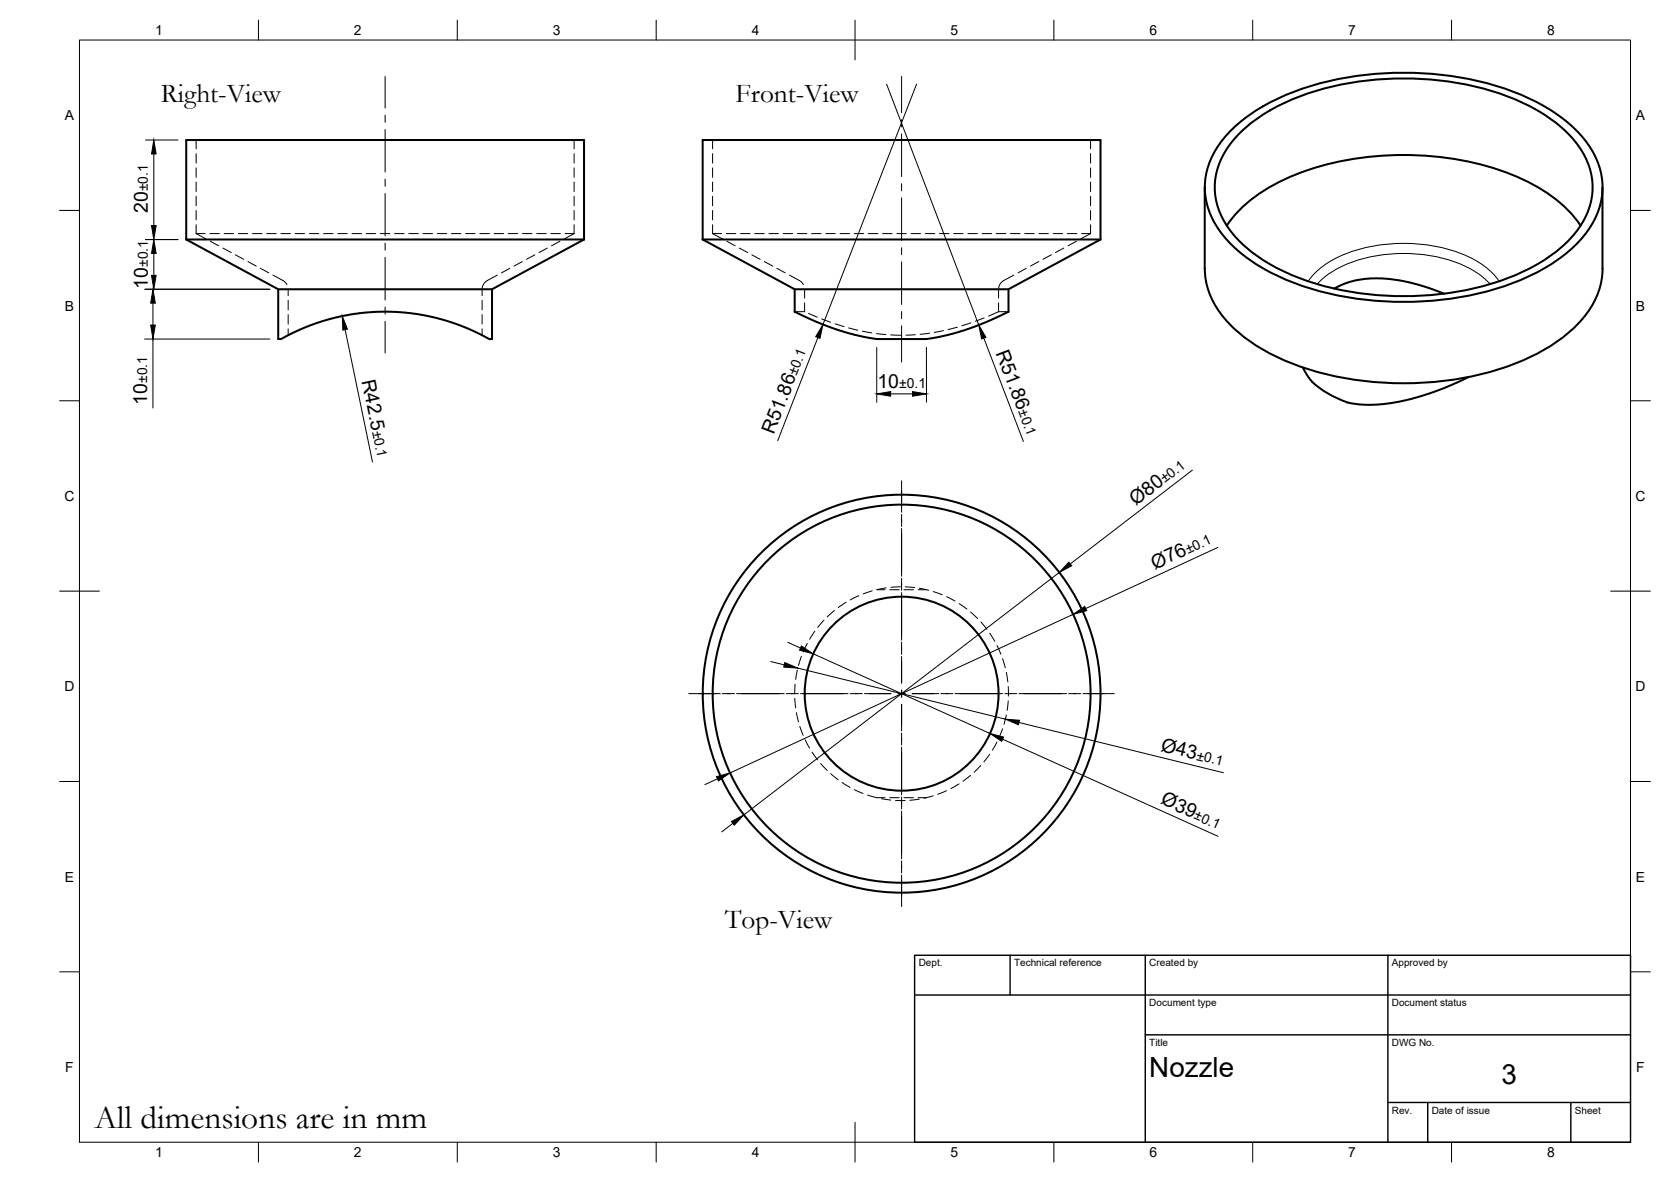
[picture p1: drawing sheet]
<svg xmlns="http://www.w3.org/2000/svg" width="420mm" height="297mm" viewBox="0 0 420 297" stroke-linecap="round" stroke-linejoin="round" font-family="sans-serif">
<!-- layer: Visible -->
<g fill="none" stroke="#000" stroke-width=".51">
<path d="M309.4 32.8a51.4 51.4 0 0 1 24.7-12.4 81.7 81.7 0 0 1 49.1 3.7 38 38 0 0 1 16.1 12.1 18.1 18.1 0 0 1-1.3 23.4 43.8 43.8 0 0 1-20.4 12.5 81.8 81.8 0 0 1-54.9-2.1 38 38 0 0 1-16.1-12.1 18.1 18.1 0 0 1 1.3-23.4zM311.6 33.6a48.8 48.8 0 0 1 23.5-11.9 77.6 77.6 0 0 1 46.6 3.6 34.8 34.8 0 0 1 16.3 13.1 17.1 17.1 0 0 1-2.3 20.6 44.4 44.4 0 0 1-22.1 12.7 77.9 77.9 0 0 1-49.4-2.8 34.8 34.8 0 0 1-16.3-13.2 17.1 17.1 0 0 1 2.3-20.6zM302.9 47.1v20.4a20.5 20.5 0 0 0 6.9 14.6 51.3 51.3 0 0 0 23.7 12 81.5 81.5 0 0 0 50-3.8 37 37 0 0 0 16.7-13.3 18.3 18.3 0 0 0 2.7-9.5v-20.4M308.5 56.7a36 36 0 0 1 17.4-12.9 77.1 77.1 0 0 1 56.2 .9 35 35 0 0 1 15.3 12M46.8 60.2l23.2 12.5v12.5h.7l6.4-3.1 5.7-1.9 6.5-1.3 6.7-.6 6.7 .3 6.2 1.1 6.7 2.1 3.5 1.4 3.9 2h.7v-12.5M46.8 60.2v-25h100.1v25M46.8 60.2h100.1M70 72.7h53.7M146.9 60.2l-23.2 12.5M176.7 60.2l23.1 12.5v5.6l5.5 2.6 4.6 1.7 4.9 1.5 4.3 .9a21.1 21.1 0 0 0 6 .2h3.2a24.3 24.3 0 0 0 6.6-.3l3.7-.8 5.3-1.6 4.2-1.6 5.5-2.6v-5.6M176.7 60.2v-25h100v25M176.7 60.2h100"/>
<path d="M199.8 72.7h53.8M276.7 60.2l-23.1 12.5M335.5 72.5a24.1 24.1 0 0 1 16.8-2l5.4 1.4 5.4 1.9M327.6 92.4l.4 .7a12.8 12.8 0 0 0 5.9 5.8 20.3 20.3 0 0 0 13.5 2.7l4.4-.6 6.3-1.7 5.8-2.1 5.3-2.5"/>
<circle cx="226.7" cy="174.3" r="24.4"/>
<circle cx="226.7" cy="174.3" r="47.5"/>
<circle cx="226.7" cy="174.3" r="50"/>
</g>
<!-- layer: Hidden -->
<g fill="none" stroke="#000" stroke-width=".25">
<path d="M49.3 35.2v2.2M49.3 38.6v2.4M144.4 35.2v2.2M144.4 38.6v2.4M179.2 35.2v2.2M179.2 38.6v2.4M274.2 35.2v2.2M274.2 38.6v2.4M49.3 58.7h2.3M49.3 58.7l2.6 1.4M49.3 42.2v2.4M49.3 45.7v2.4"/>
<path d="M49.3 49.3v2.4M49.3 52.9v2.4M49.3 56.5v2.2M52.8 58.7h2.4M56.3 58.7h2.4M59.9 58.7h2.4M63.5 58.7h2.4M67.1 58.7h2.3M70.6 58.7h2.4M74.2 58.7h2.4M77.8 58.7h2.4M81.4 58.7h2.3"/>
<path d="M84.9 58.7h2.4M88.5 58.7h2.4M92.1 58.7h2.3M95.7 58.7h2.3M99.2 58.7h2.4M102.8 58.7h2.4M106.4 58.7h2.4M109.9 58.7h2.4M113.5 58.7h2.4M117.1 58.7h2.4M120.6 58.7h2.4M124.2 58.7h2.4"/>
<path d="M127.8 58.7h2.4M131.4 58.7h2.4M135 58.7h2.3M138.5 58.7h2.4M142.1 58.7h2.3M144.4 58.7l-2.6 1.4M144.4 42.2v2.4M144.4 45.7v2.4M144.4 49.3v2.4M144.4 52.9v2.4M144.4 56.5v2.2M179.2 58.7h2.2"/>
<path d="M179.2 58.7l2.5 1.4M179.2 42.2v2.4M179.2 45.7v2.4M179.2 49.3v2.4M179.2 52.9v2.4M179.2 56.5v2.2M182.6 58.7h2.4M186.2 58.7h2.4M189.8 58.7h2.4M193.4 58.7h2.3M196.9 58.7h2.4M200.5 58.7h2.4"/>
<path d="M204.1 58.7h2.3M207.6 58.7h2.4M211.2 58.7h2.4M214.8 58.7h2.4M218.4 58.7h2.3M221.9 58.7h2.4M225.5 58.7h2.4M229.1 58.7h2.4M232.6 58.7h2.4M236.2 58.7h2.4M239.8 58.7h2.4M243.4 58.7h2.3"/>
<path d="M247 58.7h2.3M250.5 58.7h2.4M254.1 58.7h2.4M257.7 58.7h2.3M261.2 58.7h2.4M264.8 58.7h2.4M268.4 58.7h2.4M271.9 58.7h2.3M274.2 58.7l-2.5 1.4M274.2 42.2v2.4M274.2 45.7v2.4M274.2 49.3v2.4"/>
<path d="M274.2 52.9v2.4M274.2 56.5v2.2M52.9 60.6l2.1 1.2M56 62.3l2.1 1.2M59.2 64l2.1 1.2M62.3 65.7l2.1 1.2M65.5 67.4l2.1 1.2M68.6 69.1l2.9 1.6 .7 .8M72.5 72.7v1.6M72.5 75.5v2.4M72.5 79.1v2.4M121.2 75.5v2.4"/>
<path d="M121.2 79.1v2.4M125.1 69.1l-2.6 1.4-.9 .9a4.3 4.3 0 0 0-.4 2.9M128.2 67.4l-2.1 1.2M131.3 65.7l-2.1 1.2M134.5 64l-2.1 1.2M137.6 62.3l-2.1 1.2M140.8 60.6l-2.1 1.2M182.8 60.6l2 1.2M185.9 62.3l2.1 1.2M189 64l2.1 1.2M192.2 65.7l2.1 1.2M195.3 67.4l2.1 1.2"/>
<path d="M198.5 69.1l2.9 1.6 .6 .8M202.3 76.1v2.2h-2.5M202.3 72.7v2.2M203.3 78.8l2.2 .9M247.5 79.9l-2.3 .8M251.1 78.3l-2.5 1.1M251.1 78.3h2.5M251.1 76.1v2.2M254.9 69.1l-2.5 1.4-1 .9-.3 .8v2.7M258.1 67.4l-2.1 1.2M261.2 65.7l-2.1 1.2M264.4 64l-2.1 1.2"/>
<path d="M267.5 62.3l-2.1 1.2M270.6 60.6l-2.1 1.2M72.5 82.6v1.7M121.2 82.6v1.7M206.6 80.1l2.3 .9M210 81.4l2.2 .7M213.4 82.4l2.3 .6M216.9 83.2l2.3 .5M220.4 83.8l2.4 .3M223.9 84.2l2.8 .1M230.2 84.1l-2.4 .1M233.7 83.7l-2.3 .3"/>
<path d="M237.2 83.1l-2.3 .4M240.7 82.2l-2.3 .6M244.1 81.1l-2.2 .8M204.9 158.6l-1.3 2M207.2 155.9l-1.6 1.8M209.8 153.4l-1.8 1.6M212.7 151.3l-1.9 1.4M215.9 149.7l-2.1 1.1M219.3 148.5l-2.3 .8M220.5 148.2h2M222.8 147.7l-2.3 .5M223.7 148.2h2.4"/>
<path d="M226.4 147.5l-2.4 .1M227.3 148.2h2.4M227.6 147.5l2.4 .2M230.9 148.2h2M231.2 147.8l2.3 .5M234.7 148.7l2.2 .8M238 150l2.1 1.1M241.2 151.7l1.9 1.4M244.1 153.8l1.7 1.6M246.6 156.3l1.6 1.9M248.9 159.1l1.2 2M199.8 175.5l.3 2.4"/>
<path d="M199.9 171.9l-.1 2.4M200.2 179.1l.6 2.3M200.5 168.4l-.4 2.3M201.5 164.9l-.7 2.3M203 161.7l-1 2.1M250.7 162.2l1 2.2M252.1 165.5l.7 2.3M253 169l.4 2.4M253 179.7l-.5 2.3M253.5 172.5l.1 2.4M253.5 176.1l-.3 2.4M201.1 182.5l.9 2.3"/>
<path d="M202.4 185.9l1.2 2.1M204.2 189l1.4 2M206.4 191.9l1.6 1.7M208.9 194.4l1.8 1.5M211.7 196.6l2.1 1.3M214.8 198.4l2.2 1M218.1 199.8l2.4 .7h2M234.6 200l-2.3 .6M238 198.7l-2.2 .9M241.2 197l-2.1 1.2M244 194.8l-1.9 1.5M246.6 192.4l-1.7 1.7"/>
<path d="M248.8 189.5l-1.4 2M250.7 186.5l-1.2 2M252.1 183.2l-.9 2.2M221.6 200.7l2.4 .4M223.7 200.5h2.4M225.2 201.2h2.4M227.3 200.5h2.4M230.9 200.5h2M231.1 200.8l-2.3 .3"/>
</g>
<!-- layer: Visible Narrow -->
<path d="M328.9 70.7a22.3 22.3 0 0 1 12.8-8 41 41 0 0 1 28.8 2.5 17.6 17.6 0 0 1 6.5 5.5M331.2 71.4a26.6 26.6 0 0 1 16.4-7.4 37.1 37.1 0 0 1 22.9 4 17.5 17.5 0 0 1 4.2 3.4" fill="none" stroke="#000" stroke-width=".25"/>
<!-- layer: BORDER -->
<g fill="none" stroke="#000" stroke-width=".25">
<path d="M20 10.1h390v276.9h-390zM65 5.1v5M115 5.1v5M165 5.1v5M215 5.1v10M265 5.1v5M315 5.1v5M365 5.1v5M15 52.9h5M410 52.9h5M15 100.7h5M410 100.7h5"/>
<path d="M15 148.6h10M405 148.6h10M15 196.4h5M410 196.4h5M15 244.2h5M410 244.2h5M65 287v5M115 287v5M165 287v5M215 282.1v9.9M265 287v5M315 287v5"/>
<path d="M365 287v5"/>
</g>
<!-- layer: TITLEBLOCK -->
<path d="M230 240.1h180v46.9h-180zM230 250h180M254 240.1v9.9M288 240.1v46.9M349 240.1v46.9M288 260.1h122M349 277.1h61M359 277.1v9.9M395 277.1v9.9" fill="none" stroke="#000" stroke-width=".36"/>
<!-- layer: Smart Centers -->
<g fill="none" stroke="#000" stroke-width=".25">
<path d="M96.8 19.2v8M226.7 19.2v9.1M96.8 28.9v1.8M96.8 32.5v10.7M226.7 30.1v1.8M226.7 33.7v10.7M96.8 45v1.8M96.8 48.6v10.7M226.7 46.2v1.7M226.7 49.7v10.7M96.8 61.1v1.8M96.8 64.7v10.7"/>
<path d="M96.8 77.2v1.7M226.7 62.2v1.8M226.7 65.8v10.7M226.7 78.3v1.8M96.8 80.7v8M226.7 81.9v9.1M226.7 120.8v7.9M226.7 129.3v3M226.7 132.8v12M226.7 145.3v3.1M226.7 148.9v12M173.2 174.3h7.9"/>
<path d="M181.6 174.3h3.1M185.2 174.3h12M197.7 174.3h3M201.3 174.3h12M213.8 174.3h3M217.4 174.3h6.6M225.8 174.3h1.8M226.7 161.4v3.1M226.7 165v6.6M226.7 173.4v1.8M226.7 177v6.6M229.4 174.3h6.6"/>
<path d="M236.6 174.3h3M240.1 174.3h12M252.6 174.3h3.1M256.2 174.3h12M268.7 174.3h3M272.3 174.3h7.9M226.7 184.2v3M226.7 187.8v11.9M226.7 200.3v3M226.7 203.8v12M226.7 216.3v3.1M226.7 219.9v7.9"/>
</g>
<!-- layer: FD_Dimensions -->
<g fill="none" stroke="#000" stroke-width=".25">
<path d="M36.6 35.2h8.1M38.7 38.7v18M222.9 21.2l23.2 60.5M230.5 21.2l-23.6 60.4M36.4 72.7h31.5M36.6 60.2h8.1M38.5 76.2v5.5M38.7 63.7v5.5M36.4 85.2h31.5M38.5 85.2v17.3M86.8 82.9l6.9 33.2M205.7 84.8l-10.1 25.9"/>
<path d="M220.5 87.3v13.8M223.9 99h5.5M232.9 87.3l.1 13.8M247.4 85l9.9 25.9M299.8 118.1l-30.7 23.6M306.2 137.6l-33.2 15.3M266.3 143.9l-79.3 60.9M269.8 154.4l-86.2 39.8M193.8 166.3l3.4 .8M198.1 161.4l3.2 1.5M200.6 167.9l52.2 12.8M204.5 164.3l44.4 20"/>
<path d="M180.4 195.7l-3.2 1.5M252.1 185.8l54.2 24.4M256.2 181.6l51.4 12.6M184.3 206.9l-2.8 2.1"/>
</g>
<g fill="#000" stroke="#000" stroke-width=".25">
<path d="M38.7 35.2l.6 3.5h-1.2zM38.1 56.7h1.2l-.6 3.5zM38.5 72.7l.6 3.5h-1.2zM38.7 60.2l.6 3.5h-1.2zM38.1 69.2h1.2l-.6 3.5zM37.9 81.7h1.2l-.6 3.5zM86.1 79.4l1.3 3.3-1.2 .3zM206.9 81.6l-.7 3.4-1.1-.4zM220.5 99l3.4-.6v1.2zM229.4 98.4l3.6 .6-3.6 .6zM246.1 81.7l1.8 3.1-1.1 .4zM268.8 141.3l.7 .9-3.2 1.7z"/>
<path d="M269.8 154.4l2.9-2 .5 1.1zM197.3 166.5l3.3 1.4-3.5-.3zM201.5 162.3l3 2-3.5-.9zM180.1 195.2l3.5-1-3 2zM248.9 184.3l3.4 .9-.4 1.1zM252.8 180.7l3.5 .3-.2 1.1zM183.9 206.4l3.1-1.6-2.4 2.6z"/>
</g>
<text font-size="8.4" x="23.7" y="283.3">All dimensions are in mm</text>
<g font-size="7">
<text x="289" y="270.6">Nozzle</text>
<text x="377.5" y="272.3">3</text>
</g>
<g font-size="6.9">
<text x="40.4" y="25.7">Right-View</text>
<text x="185" y="25.7">Front-View</text>
<text x="182.2" y="233.2">Top-View</text>
</g>
<g font-size="4.9">
<text x="37.2" y="53.6" transform="rotate(-90 37.2 53.6)">20</text>
<text x="37.2" y="72.5" transform="rotate(-90 37.2 72.5)">10</text>
<text x="250.3" y="88.7" transform="rotate(69 250.3 88.7)">R51.86</text>
<text x="90.9" y="95.7" transform="rotate(78 90.9 95.7)">R42.5</text>
<text x="37" y="101.7" transform="rotate(-90 37 101.7)">10</text>
<text x="220.6" y="97.5">10</text>
<text x="194.6" y="109.3" transform="rotate(-69 194.6 109.3)">R51.86</text>
<text x="285.6" y="127.1" transform="rotate(-37 285.6 127.1)">Ø80</text>
<text x="290.3" y="143.2" transform="rotate(-25 290.3 143.2)">Ø76</text>
<text x="291.7" y="188.7" transform="rotate(14 291.7 188.7)">Ø43</text>
<text x="291.6" y="201.9" transform="rotate(24 291.6 201.9)">Ø39</text>
</g>
<g font-size="3.5">
<text x="39" y="8.8">1</text>
<text x="89" y="8.8">2</text>
<text x="139" y="8.8">3</text>
<text x="189" y="8.8">4</text>
<text x="239" y="8.8">5</text>
<text x="289" y="8.8">6</text>
<text x="339" y="8.8">7</text>
<text x="389" y="8.8">8</text>
<text x="16.3" y="30.2">A</text>
<text x="411.3" y="30.2">A</text>
<text x="37.2" y="48.1" transform="rotate(-90 37.2 48.1)">±0.1</text>
<text x="37.2" y="67.1" transform="rotate(-90 37.2 67.1)">±0.1</text>
<text x="16.3" y="78">B</text>
<text x="411.3" y="78">B</text>
<text x="200.3" y="94.6" transform="rotate(-69 200.3 94.6)">±0.1</text>
<text x="37" y="96.2" transform="rotate(-90 37 96.2)">±0.1</text>
<text x="226.1" y="97.5">±0.1</text>
<text x="256" y="103.4" transform="rotate(69 256 103.4)">±0.1</text>
<text x="93.6" y="108.4" transform="rotate(78 93.6 108.4)">±0.1</text>
<text x="16.2" y="125.9">C</text>
<text x="292.9" y="121.5" transform="rotate(-38 292.9 121.5)">±0.1</text>
<text x="411.2" y="125.9">C</text>
<text x="298.7" y="139.3" transform="rotate(-25 298.7 139.3)">±0.1</text>
<text x="16.2" y="173.7">D</text>
<text x="411.2" y="173.7">D</text>
<text x="300.7" y="190.9" transform="rotate(14 300.7 190.9)">±0.1</text>
<text x="300" y="205.7" transform="rotate(24 300 205.7)">±0.1</text>
<text x="16.3" y="221.6">E</text>
<text x="411.3" y="221.6">E</text>
<text x="16.4" y="269.4">F</text>
<text x="411.4" y="269.4">F</text>
<text x="39" y="290.8">1</text>
<text x="89" y="290.8">2</text>
<text x="139" y="290.8">3</text>
<text x="189" y="290.8">4</text>
<text x="239" y="290.8">5</text>
<text x="289" y="290.8">6</text>
<text x="339" y="290.8">7</text>
<text x="389" y="290.8">8</text>
</g>
<g font-size="2.5">
<text x="231" y="242.9">Dept.</text>
<text x="255" y="242.9">Technical reference</text>
<text x="289" y="242.9">Created by</text>
<text x="350" y="242.9">Approved by</text>
<text x="289" y="252.8">Document type</text>
<text x="350" y="252.8">Document status</text>
<text x="289" y="262.9">Title</text>
<text x="350" y="262.9">DWG No.</text>
<text x="350" y="279.9">Rev.</text>
<text x="360" y="279.9">Date of issue</text>
<text x="396" y="279.9">Sheet</text>
</g>
</svg>
